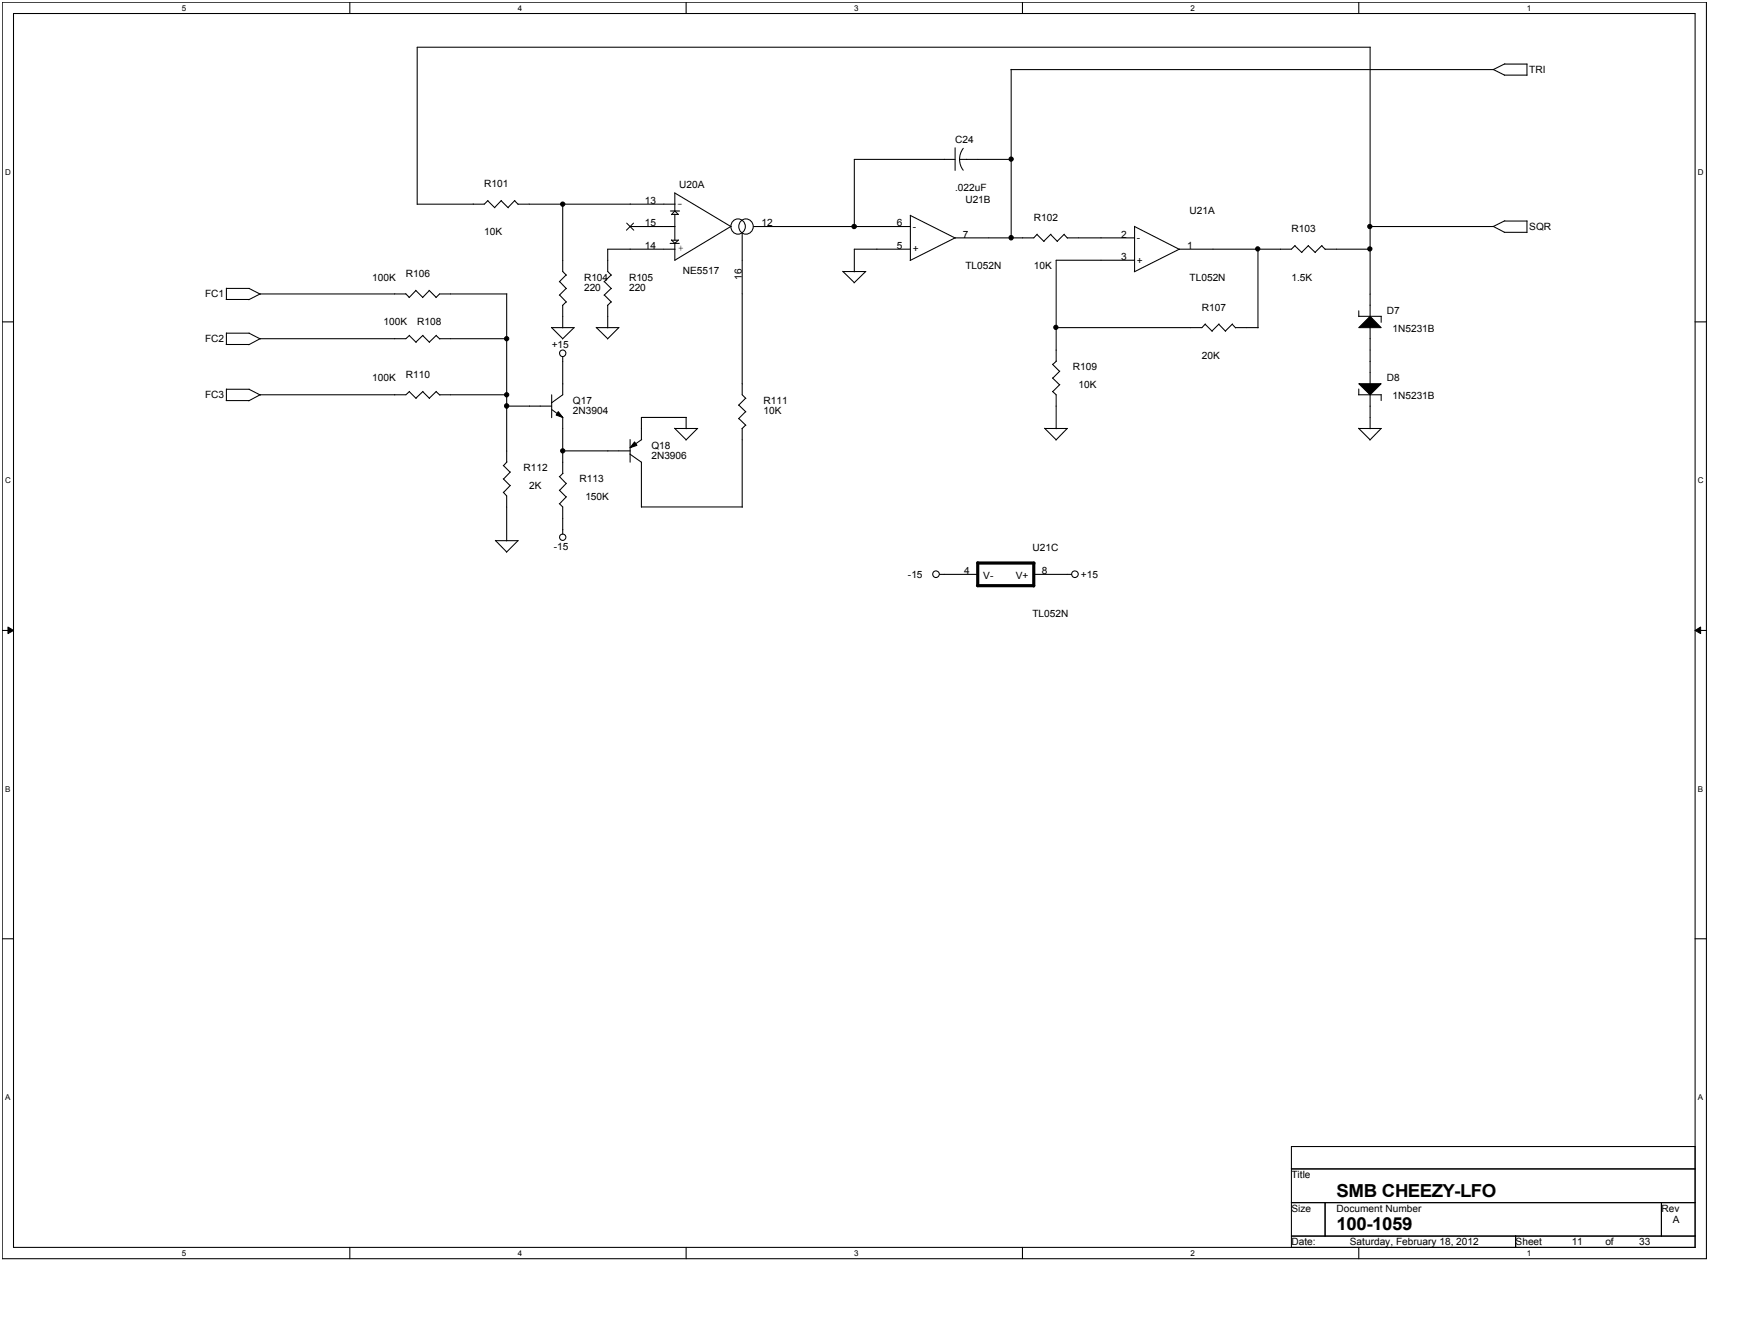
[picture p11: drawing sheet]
<svg xmlns="http://www.w3.org/2000/svg" width="279mm" height="216mm" viewBox="0 0 279 216" stroke-linecap="round" stroke-linejoin="round" font-family="sans-serif">
<path d="M.4 .4h274.1v202h-274.1zM2.2 2.2h270.5v198.3h-270.5z" fill="none" stroke="#000" stroke-width=".17"/>
<g fill="#fff">
<path d="M29.2 .6h.7v1.4h-.7z"/>
<path d="M29.2 200.7h.7v1.4h-.7z"/>
</g>
<path d="M56.3 .4v1.8M56.3 200.5v1.9" fill="none" stroke="#000" stroke-width=".17"/>
<g fill="#fff">
<path d="M83.3 .6h.7v1.4h-.7z"/>
<path d="M83.3 200.7h.7v1.4h-.7z"/>
</g>
<path d="M110.4 .4v1.8M110.4 200.5v1.9" fill="none" stroke="#000" stroke-width=".17"/>
<g fill="#fff">
<path d="M137.4 .6h.7v1.4h-.7z"/>
<path d="M137.4 200.7h.7v1.4h-.7z"/>
</g>
<path d="M164.5 .4v1.8M164.5 200.5v1.9" fill="none" stroke="#000" stroke-width=".17"/>
<g fill="#fff">
<path d="M191.5 .6h.7v1.4h-.7z"/>
<path d="M191.5 200.7h.7v1.4h-.7z"/>
</g>
<path d="M218.6 .4v1.8M218.6 200.5v1.9" fill="none" stroke="#000" stroke-width=".17"/>
<g fill="#fff">
<path d="M245.6 .6h.7v1.4h-.7z"/>
<path d="M245.6 200.7h.7v1.4h-.7z"/>
<path d="M.8 26.9h.9v1.4h-.9z"/>
<path d="M273.1 26.9h.9v1.4h-.9z"/>
<path d="M.8 76.5h.9v1.4h-.9z"/>
<path d="M273.1 76.5h.9v1.4h-.9z"/>
</g>
<path d="M.4 51.7h1.8M272.7 51.7h1.8" fill="none" stroke="#000" stroke-width=".17"/>
<g fill="#fff">
<path d="M.8 126.1h.8v1.4h-.8z"/>
<path d="M273.1 126.1h.8v1.4h-.8z"/>
</g>
<path d="M.4 101.4h1.8M272.7 101.4h1.8" fill="none" stroke="#000" stroke-width=".17"/>
<path d="M1.3 100.8l.9 .6-.9 .5zM272.7 101.4l.8-.6v1.1z" fill="#000"/>
<path d="M1.3 100.8l.9 .6-.9 .5zM272.7 101.4l.8-.6v1.1z" fill="none" stroke="#000" stroke-width=".16"/>
<g fill="#fff">
<path d="M.8 175.7h.8v1.4h-.8z"/>
<path d="M273.1 175.7h.8v1.4h-.8z"/>
</g>
<g fill="none" stroke="#000" stroke-width=".17">
<path d="M162.6 11.1v27.2M220.4 7.6v43.3M220.4 7.6h-153.3v25.3M240.2 11.1l1.8 1M242 12.1h3.6M242 10.3h3.7M242.1 10.3l-1.9 .9h-77.6M245.6 10.3v1.8M78.5 32.3l1.1 1.1M78.5 32.2l-.6 .6h-10.8M80.6 32.3l1.2 1.1M80.7 32.2l-1.1 1.2"/>
<path d="M82.8 32.3l.6 .6M82.8 32.2l-1.1 1.2M83.3 32.8h25.3M90.5 32.8v10.9l.6 .5M101.4 36.4h7.2M107.8 39.1h1.5M107.8 33.9h1.5M108 38.6l.5 .5 .6-.5M108 38.6h1.1M108 34.5h1.1M108.5 31l9.1 5.4M108.5 33.9l.6 .6"/>
<path d="M108.5 31v3M108.5 34.4v4.2M108.5 33.9l-.5 .6M117.6 36.4l-9.1 5.4v-2.7M119.4 37.5v26l.6 .6M121.2 36.4h25.2M146.4 34.6v7.2M146.4 34.6l7.3 3.7M153.6 23.8v3.6M153.6 25.6h-16.2v10.9M154.3 25.6l.3 1.1 .3 .7M154.3 25.6h8.4"/>
<path d="M154.9 23.8l-.5 1.1-.1 .7M166.8 37.7l1.1 1.1M166.8 37.6l-.5 .6h-12.7l-7.2 3.7M169 37.7l1.1 1.1M169 37.6l-1.1 1.2M171.2 37.7l.5 .6M171.2 37.6l-1.1 1.2M171.7 38.2h10.8M182.5 36.4v7.3M182.5 36.4l7.2 3.7M208.3 39.5l1.1 1.1M208.3 39.5l-.6 .6h-18l-7.2 3.6"/>
<path d="M210.4 39.5l1.2 1.1M210.5 39.5l-1.1 1.1M212.6 39.5l.6 .6M212.6 39.5l-1.1 1.1M220.4 36.4h19.8M240.2 36.4l1.8 .9M242 37.3h3.6M242 35.5h3.7M242.1 35.5l-1.9 .9M245.6 35.5v1.9M36.4 48.1h3.7M36.4 55.4h3.7"/>
<path d="M36.4 46.4h3.7M36.4 46.3v1.8M36.4 53.5v1.9M36.4 53.6h3.7M40.1 46.4l1.8 .9M40.1 53.6l1.8 .9M65.2 47.2l.6 .6M65.3 47.3h-23.5l-1.8 .9M65.8 53.9l1.1 1.1M65.9 53.9l-.6 .6h-23.5l-1.8 .9M66.9 46.7l1.1 1.1M66.9 46.7l-1.1 1.1"/>
<path d="M68 53.9l1.1 1.1M68 53.9l-1.1 1.1M69 46.7l1.2 1.1M69.1 46.7l-1.1 1.1M70.2 53.9l.5 .6M70.2 53.9l-1.1 1.1M70.7 54.5h10.8M81.5 47.3v27M81.5 47.3h-10.8l-.6 .5M88.7 52.6l1.8 1.9M88.7 52.7h3.7M90 45.3l1.1 1.1"/>
<path d="M90 47.4l1.1 1.2M90.5 49.1v3.6M90.5 57.4v6.1l-1.8 1.3M91.1 44.2l-1.1 1.1M91.1 46.4l-1.1 1.1M91.1 48.5l-.6 .6M92.3 52.7l-1.8 1.8M95.9 52.6l1.9 1.9M95.9 52.7h3.7M97.2 45.3l1.1 1.1M97.2 47.4l1.1 1.2M97.8 49.1v3.6"/>
<path d="M98.3 44.2l-1.1 1.1M98.3 46.4l-1.1 1.1M98.3 48.5l-.6 .6M99.5 52.7l-1.8 1.8M108.6 40.1h-10.8v3.6l.5 .5M135.6 43.6l1.8 1.8M135.6 43.7h3.7M139.2 43.7l-1.8 1.8M146.4 40.1h-9v3.6M169.3 58.6l1.1 1.1M169.9 58l-.6 .6M170.5 59.7l-1.2 1.1"/>
<path d="M182.5 41.8h-12.6v16.3M193.8 52.1l1.2 1.2M193.9 52.1l-.6 .6h-23.4M196 52.1l1.1 1.2M196.1 52.1l-1.2 1.1M198.2 52.1l.6 .6M198.2 52.1l-1.1 1.1M198.7 52.7h3.7M202.4 40.1v12.6M213.1 40.1h7.3M218.6 52.7l1.8-1.8 1.8 1.8zM218.6 50v.9"/>
<path d="M218.6 50.9h3.6M220.4 52.6v9.1M222.2 50.9v.9M36.4 64.4h3.7M36.4 62.5v1.9M36.4 62.6h3.7M40.1 62.6l1.8 .9M65.8 63l1.1 1.1M65.9 62.9l-.6 .6h-23.5l-1.8 .9M68 63l1.1 1.1M68 62.9l-1.1 1.1M70.2 63l.5 .5"/>
<path d="M70.2 62.9l-1.1 1.1M70.7 63.5h10.8M80.9 79.1l.6 .6v7.3M80.9 77l1.1 1.1M80.9 74.8l1.1 1.1M81.5 65.3h7.2M81.5 74.3l-.5 .6M82.1 78l-1.1 1.2M82.1 75.9l-1.1 1.1M88.7 65.8l1.9 1.3M88.7 63.5v3.6M89.8 66.2l.7 .9-1-.4z"/>
<path d="M90 78.8l1.1 1.1M90 76.6l1.1 1.1M90.5 67.1v9M90.5 72.5h10.9M90.6 76.1l-.6 .5M91.1 79.8l-1.1 1.2M91.1 77.7l-1.1 1.1M101.3 73l1.9 1.3v7.2M101.4 70.7v3.6M102.1 71l.4 .6-1.1 .4zM103.2 70.7l-1.8 1.3M108.5 68.8l1.9 1.9"/>
<path d="M108.5 68.9h3.7M110.4 67.1v1.8M110.4 67.1h-7.2v3.6M112.2 68.9l-1.9 1.8M118.8 65.1l1.2 1.1M118.8 67.3l1.2 1.1M119.4 68.9v12.6M119.9 64l-1.1 1.2M119.9 66.2l-1.1 1.1M119.9 68.3l-.6 .6M168 68.8l1.9 1.9M168.1 68.9h3.6"/>
<path d="M169.3 62.9l.6 .6v5.4M169.3 60.8l1.1 1.1M170.5 61.8l-1.2 1.2M171.7 68.9l-1.9 1.8M218.5 68.8l1.9 1.9M218.5 63.5h3.7M218.6 61.7h3.6l-1.8 1.8zM218.6 68.9h3.6M218.6 62.5v1M220.4 63.5v5.4M222.2 68.9l-1.9 1.8M222.2 63.4v1"/>
<path d="M79.7 86.9l1.8 1.8M79.7 86.9h3.7M83.3 86.9l-1.8 1.9M90 80.9l.5 .6v4.4M103.2 81.5h16.2M151.1 92.3h6.2M166.3 92.3h6.1M.4 150.9h1.8M272.7 150.9h1.8M207.7 184.3h65v16.2h-65zM207.7 187.9h65M207.7 193.3h65"/>
<path d="M207.7 198.7h65M213.1 193.3v5.4M243.8 198.7v1.8M267.2 193.3v5.4"/>
<circle cx="90.5" cy="32.8" r=".34"/>
<circle cx="118.7" cy="36.4" r="1.2"/>
<circle cx="120" cy="36.4" r="1.2"/>
<circle cx="137.4" cy="36.4" r=".36"/>
<circle cx="162.6" cy="38.2" r=".35"/>
<circle cx="162.6" cy="25.6" r=".34"/>
<circle cx="220.3" cy="36.4" r=".34"/>
<circle cx="81.5" cy="54.4" r=".34"/>
<circle cx="90.5" cy="56.8" r=".52"/>
<circle cx="169.8" cy="52.6" r=".34"/>
<circle cx="202.3" cy="40" r=".34"/>
<circle cx="220.3" cy="40" r=".34"/>
<circle cx="81.5" cy="65.3" r=".35"/>
<circle cx="81.5" cy="63.5" r=".34"/>
<circle cx="90.5" cy="72.5" r=".34"/>
<circle cx="90.5" cy="86.4" r=".51"/>
<circle cx="150.6" cy="92.3" r=".54"/>
<circle cx="172.9" cy="92.3" r=".54"/>
</g>
<path d="M157.2 94.2h9.1M157.3 90.5h9M157.3 90.5v3.7M166.3 90.5v3.7" fill="none" stroke="#000" stroke-width=".51"/>
<path d="M100.8 35.9l1.1 1.1M101.9 35.9l-1.1 1.1" fill="none" stroke="#000" stroke-width=".16"/>
<g fill="#000">
<path d="M218.6 52.7l1.8-1.8 1.8 1.8zM89.8 66.2l.7 .9-1-.4zM102.1 71l.4 .6-1.1 .4zM218.6 61.7h3.6l-1.8 1.8z"/>
<circle cx="90.5" cy="32.8" r=".34"/>
<circle cx="137.4" cy="36.4" r=".36"/>
<circle cx="162.6" cy="38.2" r=".35"/>
<circle cx="162.6" cy="25.6" r=".34"/>
<circle cx="220.3" cy="36.4" r=".34"/>
<circle cx="81.5" cy="54.4" r=".34"/>
<circle cx="169.8" cy="52.6" r=".34"/>
<circle cx="202.3" cy="40" r=".34"/>
<circle cx="220.3" cy="40" r=".34"/>
<circle cx="81.5" cy="65.3" r=".35"/>
<circle cx="81.5" cy="63.5" r=".34"/>
<circle cx="90.5" cy="72.5" r=".34"/>
</g>
<g font-size="2.9">
<text x="215" y="197.8">100-1059</text>
<text x="215" y="192.4">SMB CHEEZY-LFO</text>
</g>
<g font-size="1.6">
<text x="246" y="11.7">TRI</text>
<text x="153.6" y="22.9">C24</text>
<text x="77.9" y="30.1">R101</text>
<text x="103.7" y="32.8">13</text>
<text x="108.9" y="33.2">-</text>
<text x="109.3" y="30.3">U20A</text>
<text x="153.6" y="30.7">.022uF</text>
<text x="155.3" y="32.7">U21B</text>
<text x="166.3" y="35.5">R102</text>
<text x="191.3" y="34.4">U21A</text>
<text x="77.9" y="37.9">10K</text>
<text x="103.7" y="36.4">15</text>
<text x="103.7" y="40">14</text>
<text x="109.1" y="40.4">+</text>
<text x="122.5" y="36.4">12</text>
<text x="144.3" y="36.4">6</text>
<text x="144.3" y="40">5</text>
<text x="146.8" y="40.6">+</text>
<text x="146.8" y="37">-</text>
<text x="154.9" y="38.2">7</text>
<text x="180.3" y="38.2">2</text>
<text x="180.3" y="41.8">3</text>
<text x="182.9" y="38.8">-</text>
<text x="191" y="40">1</text>
<text x="207.7" y="37.3">R103</text>
<text x="246" y="37">SQR</text>
<text x="33" y="47.8">FC1</text>
<text x="59.9" y="45.1">100K</text>
<text x="65.3" y="44.5">R106</text>
<text x="93.9" y="45.1">R104</text>
<text x="93.9" y="46.7">220</text>
<text x="101.2" y="45.1">R105</text>
<text x="101.2" y="46.7">220</text>
<text x="109.8" y="44">NE5517</text>
<text x="119.3" y="45" transform="rotate(-90 119.3 45)">16</text>
<text x="155.3" y="43.3">TL052N</text>
<text x="166.3" y="43.3">10K</text>
<text x="182.9" y="42.4">+</text>
<text x="191.3" y="45.1">TL052N</text>
<text x="207.7" y="45.1">1.5K</text>
<text x="61.7" y="52.3">100K</text>
<text x="67.1" y="52.3">R108</text>
<text x="193.3" y="50">R107</text>
<text x="223.1" y="50.5">D7</text>
<text x="224" y="53.4">1N5231B</text>
<text x="33" y="55">FC2</text>
<text x="88.7" y="55.9">+15</text>
<text x="172.6" y="59.5">R109</text>
<text x="193.3" y="57.7">20K</text>
<text x="33" y="64">FC3</text>
<text x="59.9" y="61.3">100K</text>
<text x="65.3" y="60.8">R110</text>
<text x="92.2" y="64.9">Q17</text>
<text x="122.8" y="64.9">R111</text>
<text x="173.5" y="62.4">10K</text>
<text x="223.1" y="61.3">D8</text>
<text x="224" y="64.2">1N5231B</text>
<text x="92.2" y="66.6">2N3904</text>
<text x="122.8" y="66.6">10K</text>
<text x="84.2" y="75.7">R112</text>
<text x="93.2" y="77.6">R113</text>
<text x="104.8" y="72.1">Q18</text>
<text x="104.8" y="73.8">2N3906</text>
<text x="85.1" y="78.6">2K</text>
<text x="94.2" y="80.4">150K</text>
<text x="89.1" y="88.4">-15</text>
<text x="166.1" y="88.5">U21C</text>
<text x="146.1" y="92.9">-15</text>
<text x="155.1" y="92.3">4</text>
<text x="158.2" y="93.1">V-</text>
<text x="163.4" y="93.1">V+</text>
<text x="167.6" y="92.3">8</text>
<text x="173.9" y="92.9">+15</text>
<text x="166.1" y="99.2">TL052N</text>
<text x="207.7" y="189.4">Title</text>
<text x="207.7" y="194.8">Size</text>
<text x="215" y="194.8">Document Number</text>
<text x="267.2" y="194.8">Rev</text>
<text x="269.1" y="196.6">A</text>
<text x="207.7" y="200.1">Date:</text>
<text x="217.1" y="200.1">Saturday, February 18, 2012</text>
<text x="243.8" y="200.1">Sheet</text>
<text x="252.8" y="200.1">11</text>
<text x="258.2" y="200.1">of</text>
<text x="263.6" y="200.1">33</text>
</g>
<g font-size="1.3">
<text x="29.2" y="1.7">5</text>
<text x="83.3" y="1.7">4</text>
<text x="137.4" y="1.7">3</text>
<text x="191.5" y="1.7">2</text>
<text x="245.6" y="1.7">1</text>
<text x=".8" y="28.1">D</text>
<text x="273.1" y="28.1">D</text>
<text x=".8" y="77.6">C</text>
<text x="273.1" y="77.6">C</text>
<text x=".8" y="127.3">B</text>
<text x="273.1" y="127.3">B</text>
<text x=".8" y="176.8">A</text>
<text x="273.1" y="176.8">A</text>
<text x="29.2" y="201.9">5</text>
<text x="83.3" y="201.9">4</text>
<text x="137.4" y="201.9">3</text>
<text x="191.5" y="201.9">2</text>
<text x="245.6" y="201.9">1</text>
</g>
</svg>
